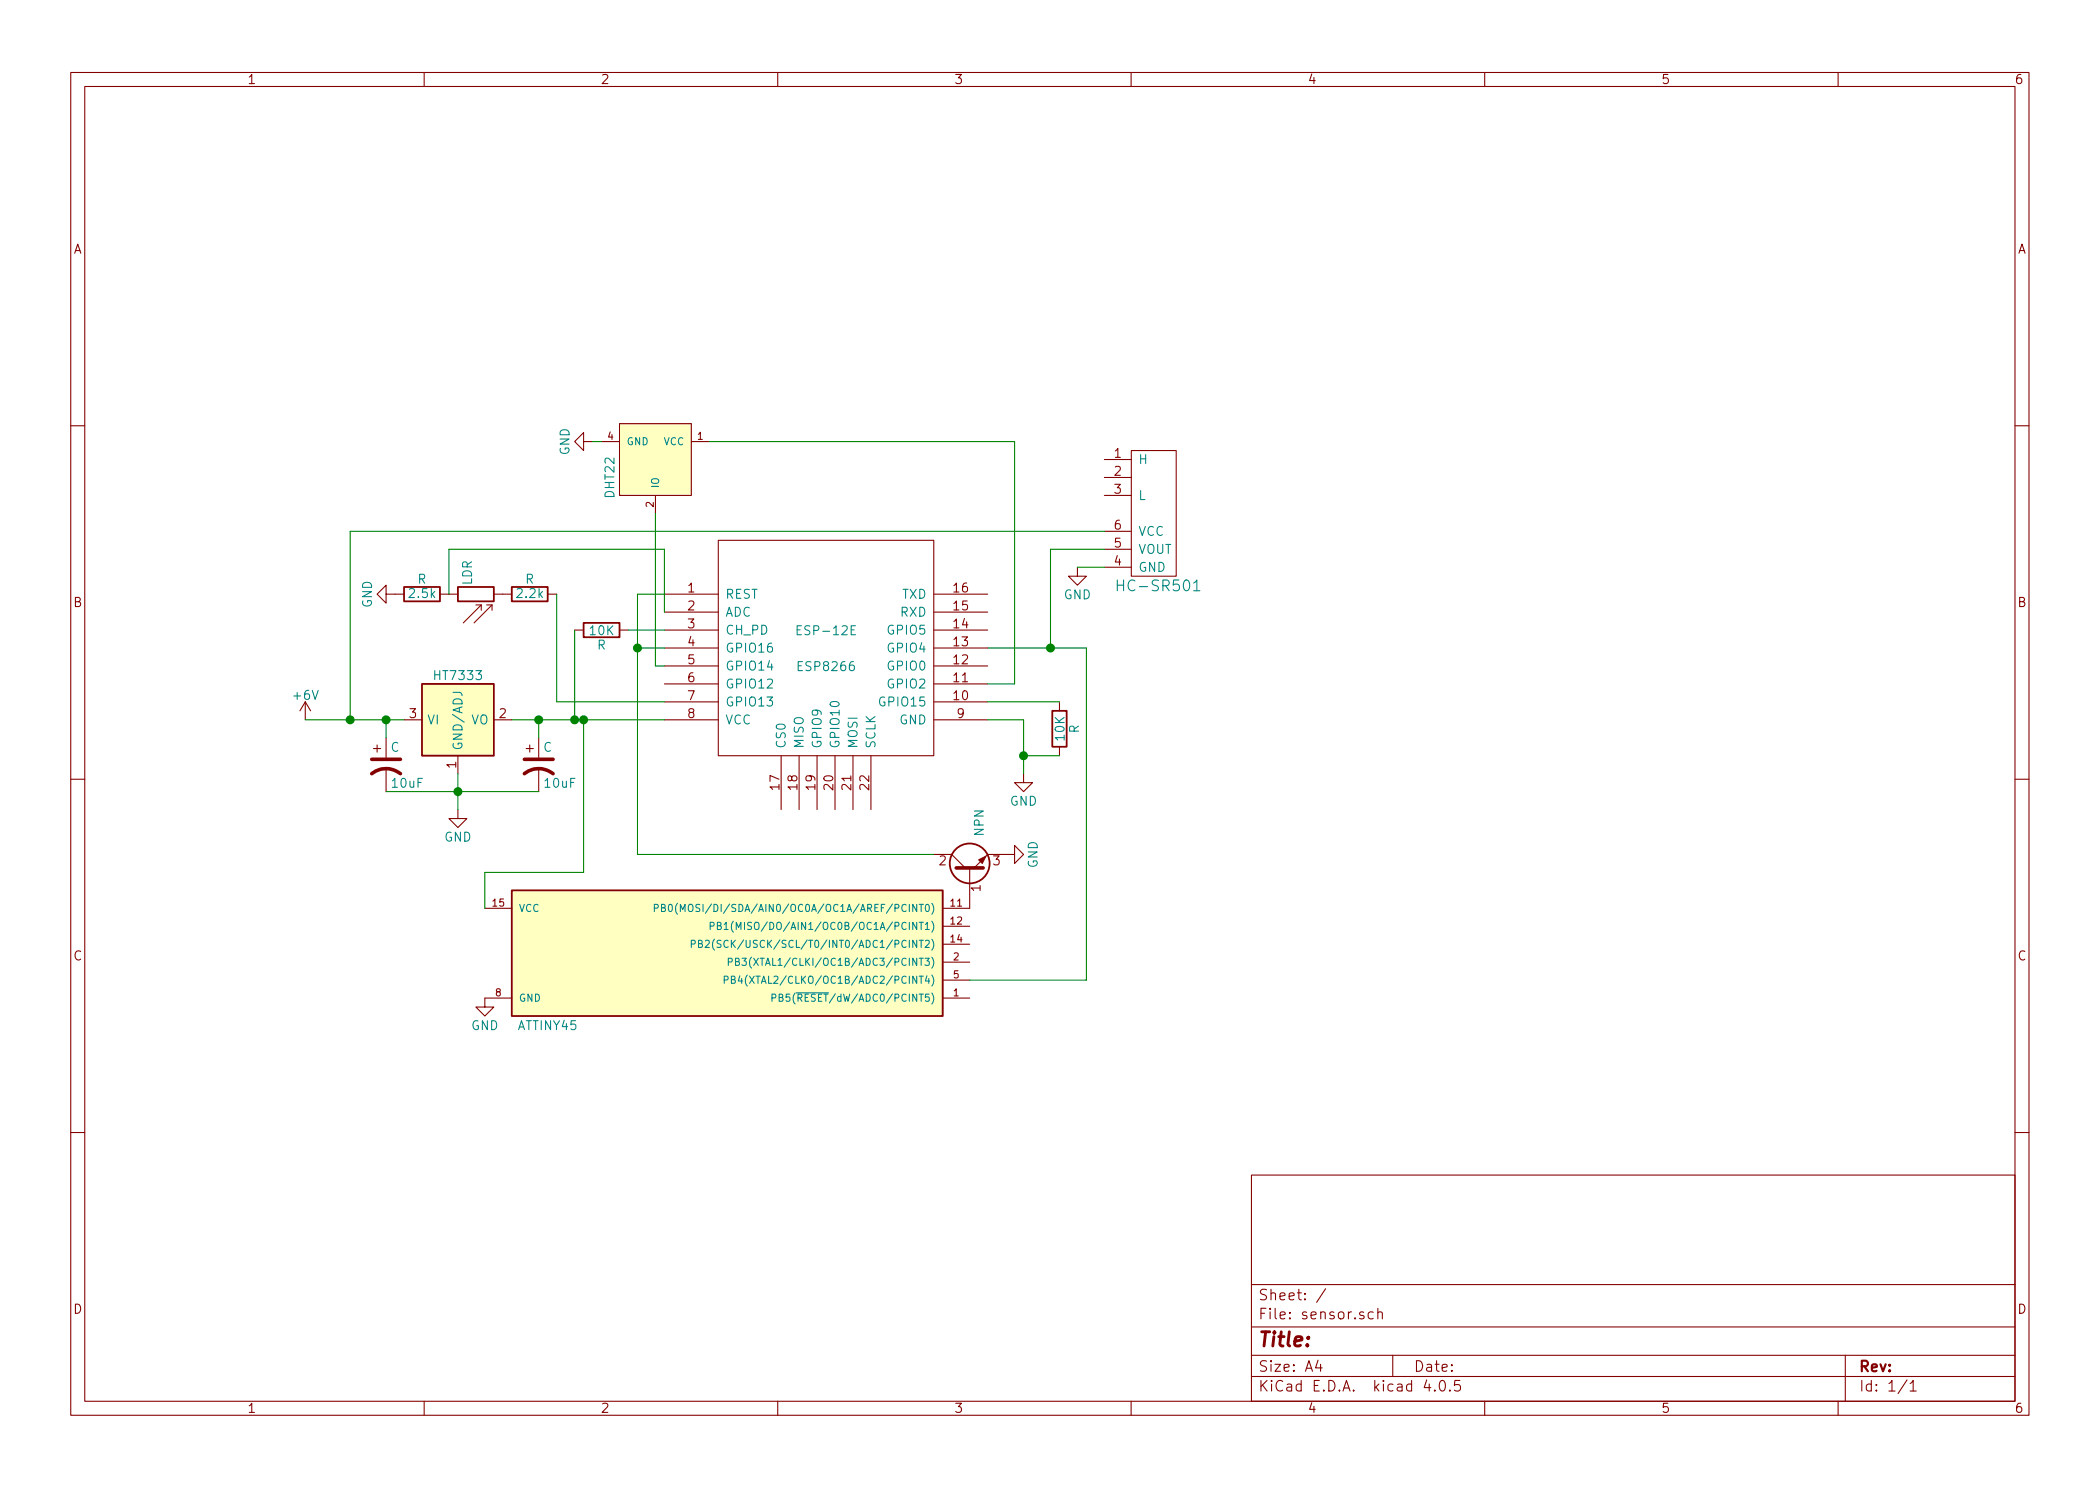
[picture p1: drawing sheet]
EESchema Schematic File Version 2
LIBS:power
LIBS:device
LIBS:transistors
LIBS:conn
LIBS:linear
LIBS:regul
LIBS:74xx
LIBS:cmos4000
LIBS:adc-dac
LIBS:memory
LIBS:xilinx
LIBS:microcontrollers
LIBS:dsp
LIBS:microchip
LIBS:analog_switches
LIBS:motorola
LIBS:texas
LIBS:intel
LIBS:audio
LIBS:interface
LIBS:digital-audio
LIBS:philips
LIBS:display
LIBS:cypress
LIBS:siliconi
LIBS:opto
LIBS:atmel
LIBS:contrib
LIBS:valves
LIBS:ESP8266
LIBS:74xgxx
LIBS:ac-dc
LIBS:actel
LIBS:allegro
LIBS:Altera
LIBS:analog_devices
LIBS:battery_management
LIBS:bbd
LIBS:brooktre
LIBS:cmos_ieee
LIBS:dc-dc
LIBS:diode
LIBS:elec-unifil
LIBS:ESD_Protection
LIBS:ftdi
LIBS:gennum
LIBS:graphic
LIBS:hc11
LIBS:ir
LIBS:Lattice
LIBS:logo
LIBS:maxim
LIBS:mechanical
LIBS:microchip_dspic33dsc
LIBS:microchip_pic10mcu
LIBS:microchip_pic12mcu
LIBS:microchip_pic16mcu
LIBS:microchip_pic18mcu
LIBS:microchip_pic32mcu
LIBS:motor_drivers
LIBS:motors
LIBS:msp430
LIBS:nordicsemi
LIBS:nxp_armmcu
LIBS:onsemi
LIBS:Oscillators
LIBS:Power_Management
LIBS:powerint
LIBS:pspice
LIBS:references
LIBS:relays
LIBS:rfcom
LIBS:sensors
LIBS:silabs
LIBS:stm8
LIBS:stm32
LIBS:supertex
LIBS:switches
LIBS:tinkerforge
LIBS:transf
LIBS:ttl_ieee
LIBS:video
LIBS:wiznet
LIBS:Worldsemi
LIBS:Xicor
LIBS:zetex
LIBS:Zilog
LIBS:sensor-cache
EELAYER 25 0
EELAYER END
$Descr A4 11693 8268
encoding utf-8
Sheet 1 1
Title ""
Date ""
Rev ""
Comp ""
Comment1 ""
Comment2 ""
Comment3 ""
Comment4 ""
$EndDescr
$Comp
L ESP-12E ESP8266
U 1 1
P 4600 3600
F 0 "ESP8266" H 4600 3500 50  0000 C CNN
F 1 "ESP-12E" H 4600 3700 50  0000 C CNN
F 2 "" H 4600 3600 50  0001 C CNN
F 3 "" H 4600 3600 50  0001 C CNN
	1    4600 3600
	1    0    0    -1  
$EndComp
$Comp
L GND #PWR01
U 1 1
P 6000 3150
F 0 "#PWR01" H 6000 2900 50  0001 C CNN
F 1 "GND" H 6000 3000 50  0000 C CNN
F 2 "" H 6000 3150 50  0000 C CNN
F 3 "" H 6000 3150 50  0000 C CNN
	1    6000 3150
	1    0    0    -1  
$EndComp
$Comp
L HC-SR501 U?
U 1 1
P 6400 2850
F 0 "U?" H 6350 3250 60  0001 C CNN
F 1 "HC-SR501" H 6450 2450 60  0000 C CNN
F 2 "" H 6400 2850 60  0000 C CNN
F 3 "" H 6400 2850 60  0000 C CNN
	1    6400 2850
	1    0    0    -1  
$EndComp
$Comp
L AP111733 U?
U 1 1
P 2550 4000
F 0 "U?" H 2650 3750 50  0001 C CNN
F 1 "HT7333" H 2550 4250 50  0000 C CNN
F 2 "TO_SOT_Packages_SMD:SOT-223" H 2550 3650 50  0001 C CNN
F 3 "" H 2650 3750 50  0000 C CNN
	1    2550 4000
	1    0    0    -1  
$EndComp
$Comp
L CP1 C
U 1 1
P 2150 4250
F 0 "C" H 2175 4350 50  0000 L CNN
F 1 "10uF" H 2175 4150 50  0000 L CNN
F 2 "" H 2150 4250 50  0000 C CNN
F 3 "" H 2150 4250 50  0000 C CNN
	1    2150 4250
	1    0    0    -1  
$EndComp
$Comp
L CP1 C
U 1 1
P 3000 4250
F 0 "C" H 3025 4350 50  0000 L CNN
F 1 "10uF" H 3025 4150 50  0000 L CNN
F 2 "" H 3000 4250 50  0000 C CNN
F 3 "" H 3000 4250 50  0000 C CNN
	1    3000 4250
	1    0    0    -1  
$EndComp
$Comp
L GND #PWR03
U 1 1
P 2550 4500
F 0 "#PWR03" H 2550 4250 50  0001 C CNN
F 1 "GND" H 2550 4350 50  0000 C CNN
F 2 "" H 2550 4500 50  0000 C CNN
F 3 "" H 2550 4500 50  0000 C CNN
	1    2550 4500
	1    0    0    -1  
$EndComp
$Comp
L R_PHOTO LDR
U 1 1
P 2650 3300
F 0 "LDR" H 2700 3350 50  0000 L CNN
F 1 "R_PHOTO" H 2700 3300 50  0001 L TNN
F 2 "" V 2700 3050 50  0000 L CNN
F 3 "" H 2650 3250 50  0000 C CNN
	1    2650 3300
	0    -1   -1   0   
$EndComp
$Comp
L R R
U 1 1
P 2350 3300
F 0 "R" V 2430 3300 50  0000 C CNN
F 1 "2.5k" V 2350 3300 50  0000 C CNN
F 2 "" V 2280 3300 50  0000 C CNN
F 3 "" H 2350 3300 50  0000 C CNN
	1    2350 3300
	0    -1   -1   0   
$EndComp
$Comp
L R R
U 1 1
P 2950 3300
F 0 "R" V 3030 3300 50  0000 C CNN
F 1 "2.2k" V 2950 3300 50  0000 C CNN
F 2 "" V 2880 3300 50  0000 C CNN
F 3 "" H 2950 3300 50  0000 C CNN
	1    2950 3300
	0    -1   -1   0   
$EndComp
$Comp
L GND #PWR04
U 1 1
P 2200 3300
F 0 "#PWR04" H 2200 3050 50  0001 C CNN
F 1 "GND" H 2200 3150 50  0000 C CNN
F 2 "" H 2200 3300 50  0000 C CNN
F 3 "" H 2200 3300 50  0000 C CNN
	1    2200 3300
	0    1    1    0   
$EndComp
$Comp
L DHT11 U?
U 1 1
P 3650 2550
F 0 "U?" H 3800 2800 50  0001 C CNN
F 1 "DHT22" H 3750 2300 50  0000 C CNN
F 2 "" H 3800 2800 50  0000 C CNN
F 3 "" H 3800 2800 50  0000 C CNN
	1    3650 2550
	0    1    1    0   
$EndComp
$Comp
L GND #PWR05
U 1 1
P 3300 2450
F 0 "#PWR05" H 3300 2200 50  0001 C CNN
F 1 "GND" H 3300 2300 50  0000 C CNN
F 2 "" H 3300 2450 50  0000 C CNN
F 3 "" H 3300 2450 50  0000 C CNN
	1    3300 2450
	0    1    1    0   
$EndComp
$Comp
L GND #PWR06
U 1 1
P 5700 4300
F 0 "#PWR06" H 5700 4050 50  0001 C CNN
F 1 "GND" H 5700 4150 50  0000 C CNN
F 2 "" H 5700 4300 50  0000 C CNN
F 3 "" H 5700 4300 50  0000 C CNN
	1    5700 4300
	1    0    0    -1  
$EndComp
$Comp
L R R
U 1 1
P 5900 4050
F 0 "R" V 5980 4050 50  0000 C CNN
F 1 "10K" V 5900 4050 50  0000 C CNN
F 2 "" V 5830 4050 50  0000 C CNN
F 3 "" H 5900 4050 50  0000 C CNN
	1    5900 4050
	1    0    0    -1  
$EndComp
$Comp
L R R
U 1 1
P 3350 3500
F 0 "R" V 3430 3500 50  0000 C CNN
F 1 "10K" V 3350 3500 50  0000 C CNN
F 2 "" V 3280 3500 50  0000 C CNN
F 3 "" H 3350 3500 50  0000 C CNN
	1    3350 3500
	0    1    1    0   
$EndComp
$Comp
L Q_NPN_BCE Q?
U 1 1
P 5400 4850
F 0 "Q?" H 5600 4900 50  0001 L CNN
F 1 "NPN" H 5600 4800 50  0000 L CNN
F 2 "" H 5600 4950 50  0000 C CNN
F 3 "" H 5400 4850 50  0000 C CNN
	1    5400 4850
	0    -1   -1   0   
$EndComp
$Comp
L ATTINY45-M IC?
U 1 1
P 4050 5300
F 0 "IC?" H 2900 5700 50  0001 C CNN
F 1 "ATTINY45" H 5050 4900 50  0000 C CNN
F 2 "QFN/MLF20" H 4900 5300 50  0001 C CIN
F 3 "" H 4050 5300 50  0000 C CNN
	1    4050 5300
	-1   0    0    -1  
$EndComp
$Comp
L +6V #PWR?
U 1 1
P 1700 4000
F 0 "#PWR?" H 1700 3850 50  0001 C CNN
F 1 "+6V" H 1700 4140 50  0000 C CNN
F 2 "" H 1700 4000 50  0000 C CNN
F 3 "" H 1700 4000 50  0000 C CNN
	1    1700 4000
	1    0    0    -1  
$EndComp
$Comp
L GND #PWR?
U 1 1
P 5600 4750
F 0 "#PWR?" H 5600 4500 50  0001 C CNN
F 1 "GND" H 5600 4600 50  0000 C CNN
F 2 "" H 5600 4750 50  0000 C CNN
F 3 "" H 5600 4750 50  0000 C CNN
	1    5600 4750
	0    -1   -1   0   
$EndComp
$Comp
L GND #PWR?
U 1 1
P 2700 5550
F 0 "#PWR?" H 2700 5300 50  0001 C CNN
F 1 "GND" H 2700 5400 50  0000 C CNN
F 2 "" H 2700 5550 50  0000 C CNN
F 3 "" H 2700 5550 50  0000 C CNN
	1    2700 5550
	1    0    0    -1  
$EndComp
Wire Wire Line
	6000 3150 6150 3150
Wire Wire Line
	1700 4000 2250 4000
Wire Wire Line
	3000 4100 3000 4000
Connection ~ 3000 4000
Wire Wire Line
	2150 4100 2150 4000
Connection ~ 2150 4000
Wire Wire Line
	2150 4400 3000 4400
Wire Wire Line
	2550 4300 2550 4500
Connection ~ 2550 4400
Wire Wire Line
	3350 2450 3300 2450
Wire Wire Line
	5500 4000 5700 4000
Wire Wire Line
	5700 4000 5700 4300
Wire Wire Line
	5500 3900 5900 3900
Wire Wire Line
	5900 4200 5700 4200
Connection ~ 5700 4200
Wire Wire Line
	3700 3300 3550 3300
Wire Wire Line
	3550 3600 3700 3600
Wire Wire Line
	5500 3600 6050 3600
Wire Wire Line
	5850 3600 5850 3050
Wire Wire Line
	5850 3050 6150 3050
Wire Wire Line
	2850 4000 3700 4000
Wire Wire Line
	1950 4000 1950 2950
Wire Wire Line
	1950 2950 6150 2950
Connection ~ 1950 4000
Connection ~ 3550 3600
Wire Wire Line
	3250 4000 3250 4850
Wire Wire Line
	3250 4850 2700 4850
Wire Wire Line
	2700 4850 2700 5050
Connection ~ 3250 4000
Wire Wire Line
	3550 3300 3550 4750
Wire Wire Line
	3550 4750 5200 4750
Wire Wire Line
	6050 3600 6050 5450
Wire Wire Line
	6050 5450 5400 5450
Connection ~ 5850 3600
Wire Wire Line
	3700 3700 3650 3700
Wire Wire Line
	3650 3700 3650 2850
Wire Wire Line
	5500 3800 5650 3800
Wire Wire Line
	5650 3800 5650 2450
Wire Wire Line
	5650 2450 3950 2450
Wire Wire Line
	3500 3500 3700 3500
Wire Wire Line
	3200 3500 3200 4000
Connection ~ 3200 4000
Wire Wire Line
	3100 3300 3100 3900
Wire Wire Line
	3100 3900 3700 3900
Wire Wire Line
	2500 3300 2500 3050
Wire Wire Line
	2500 3050 3700 3050
Wire Wire Line
	3700 3050 3700 3400
$EndSCHEMATC
